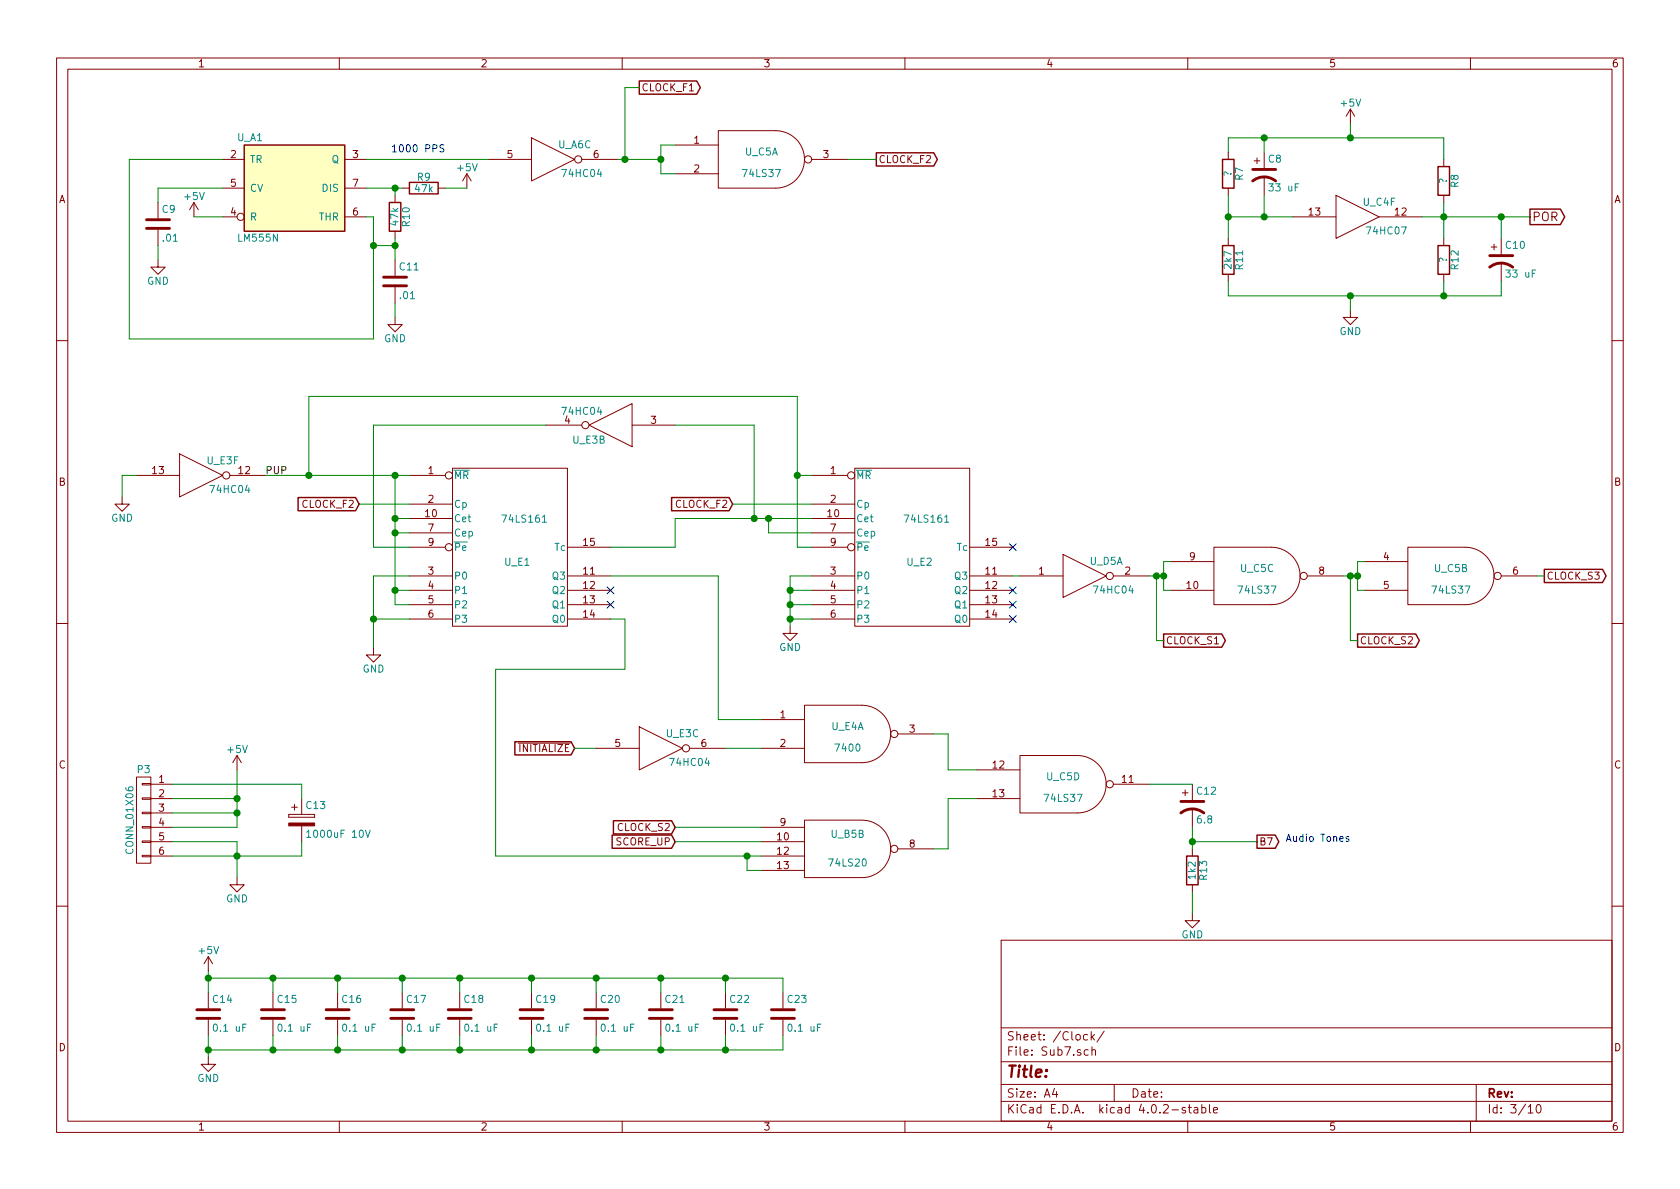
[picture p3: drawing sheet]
EESchema Schematic File Version 2
LIBS:power
LIBS:device
LIBS:transistors
LIBS:conn
LIBS:linear
LIBS:regul
LIBS:74xx
LIBS:cmos4000
LIBS:adc-dac
LIBS:memory
LIBS:xilinx
LIBS:microcontrollers
LIBS:dsp
LIBS:microchip
LIBS:analog_switches
LIBS:motorola
LIBS:texas
LIBS:intel
LIBS:audio
LIBS:interface
LIBS:digital-audio
LIBS:philips
LIBS:display
LIBS:cypress
LIBS:siliconi
LIBS:opto
LIBS:atmel
LIBS:contrib
LIBS:valves
LIBS:BigLogic
LIBS:Logic-cache
EELAYER 25 0
EELAYER END
$Descr A4 11693 8268
encoding utf-8
Sheet 3 10
Title ""
Date ""
Rev ""
Comp ""
Comment1 ""
Comment2 ""
Comment3 ""
Comment4 ""
$EndDescr
$Comp
L CONN_01X06 P3
U 1 1
P 1000 5700
F 0 "P3" H 1000 6050 50  0000 C CNN
F 1 "CONN_01X06" V 1100 5700 50  0000 C CNN
F 2 "" H 1000 5700 50  0001 C CNN
F 3 "" H 1000 5700 50  0000 C CNN
	1    1000 5700
	-1   0    0    -1  
$EndComp
$Comp
L +5V #PWR010
U 1 1
P 1650 5350
F 0 "#PWR010" H 1650 5200 50  0001 C CNN
F 1 "+5V" H 1650 5490 50  0000 C CNN
F 2 "" H 1650 5350 50  0000 C CNN
F 3 "" H 1650 5350 50  0000 C CNN
	1    1650 5350
	1    0    0    -1  
$EndComp
$Comp
L GND #PWR011
U 1 1
P 1650 6100
F 0 "#PWR011" H 1650 5850 50  0001 C CNN
F 1 "GND" H 1650 5950 50  0000 C CNN
F 2 "" H 1650 6100 50  0000 C CNN
F 3 "" H 1650 6100 50  0000 C CNN
	1    1650 6100
	1    0    0    -1  
$EndComp
$Comp
L CP C13
U 1 1
P 2100 5700
F 0 "C13" H 2125 5800 50  0000 L CNN
F 1 "1000uF 10V" H 2125 5600 50  0000 L CNN
F 2 "" H 2138 5550 50  0001 C CNN
F 3 "" H 2100 5700 50  0000 C CNN
	1    2100 5700
	1    0    0    -1  
$EndComp
$Comp
L C C14
U 1 1
P 1450 7050
F 0 "C14" H 1475 7150 50  0000 L CNN
F 1 "0.1 uF" H 1475 6950 50  0000 L CNN
F 2 "" H 1488 6900 50  0001 C CNN
F 3 "" H 1450 7050 50  0000 C CNN
	1    1450 7050
	1    0    0    -1  
$EndComp
$Comp
L +5V #PWR012
U 1 1
P 1450 6750
F 0 "#PWR012" H 1450 6600 50  0001 C CNN
F 1 "+5V" H 1450 6890 50  0000 C CNN
F 2 "" H 1450 6750 50  0000 C CNN
F 3 "" H 1450 6750 50  0000 C CNN
	1    1450 6750
	1    0    0    -1  
$EndComp
$Comp
L GND #PWR013
U 1 1
P 1450 7350
F 0 "#PWR013" H 1450 7100 50  0001 C CNN
F 1 "GND" H 1450 7200 50  0000 C CNN
F 2 "" H 1450 7350 50  0000 C CNN
F 3 "" H 1450 7350 50  0000 C CNN
	1    1450 7350
	1    0    0    -1  
$EndComp
$Comp
L C C15
U 1 1
P 1900 7050
F 0 "C15" H 1925 7150 50  0000 L CNN
F 1 "0.1 uF" H 1925 6950 50  0000 L CNN
F 2 "" H 1938 6900 50  0001 C CNN
F 3 "" H 1900 7050 50  0000 C CNN
	1    1900 7050
	1    0    0    -1  
$EndComp
$Comp
L C C16
U 1 1
P 2350 7050
F 0 "C16" H 2375 7150 50  0000 L CNN
F 1 "0.1 uF" H 2375 6950 50  0000 L CNN
F 2 "" H 2388 6900 50  0001 C CNN
F 3 "" H 2350 7050 50  0000 C CNN
	1    2350 7050
	1    0    0    -1  
$EndComp
$Comp
L C C17
U 1 1
P 2800 7050
F 0 "C17" H 2825 7150 50  0000 L CNN
F 1 "0.1 uF" H 2825 6950 50  0000 L CNN
F 2 "" H 2838 6900 50  0001 C CNN
F 3 "" H 2800 7050 50  0000 C CNN
	1    2800 7050
	1    0    0    -1  
$EndComp
$Comp
L C C18
U 1 1
P 3200 7050
F 0 "C18" H 3225 7150 50  0000 L CNN
F 1 "0.1 uF" H 3225 6950 50  0000 L CNN
F 2 "" H 3238 6900 50  0001 C CNN
F 3 "" H 3200 7050 50  0000 C CNN
	1    3200 7050
	1    0    0    -1  
$EndComp
$Comp
L C C19
U 1 1
P 3700 7050
F 0 "C19" H 3725 7150 50  0000 L CNN
F 1 "0.1 uF" H 3725 6950 50  0000 L CNN
F 2 "" H 3738 6900 50  0001 C CNN
F 3 "" H 3700 7050 50  0000 C CNN
	1    3700 7050
	1    0    0    -1  
$EndComp
$Comp
L C C20
U 1 1
P 4150 7050
F 0 "C20" H 4175 7150 50  0000 L CNN
F 1 "0.1 uF" H 4175 6950 50  0000 L CNN
F 2 "" H 4188 6900 50  0001 C CNN
F 3 "" H 4150 7050 50  0000 C CNN
	1    4150 7050
	1    0    0    -1  
$EndComp
$Comp
L C C21
U 1 1
P 4600 7050
F 0 "C21" H 4625 7150 50  0000 L CNN
F 1 "0.1 uF" H 4625 6950 50  0000 L CNN
F 2 "" H 4638 6900 50  0001 C CNN
F 3 "" H 4600 7050 50  0000 C CNN
	1    4600 7050
	1    0    0    -1  
$EndComp
$Comp
L C C22
U 1 1
P 5050 7050
F 0 "C22" H 5075 7150 50  0000 L CNN
F 1 "0.1 uF" H 5075 6950 50  0000 L CNN
F 2 "" H 5088 6900 50  0001 C CNN
F 3 "" H 5050 7050 50  0000 C CNN
	1    5050 7050
	1    0    0    -1  
$EndComp
$Comp
L C C23
U 1 1
P 5450 7050
F 0 "C23" H 5475 7150 50  0000 L CNN
F 1 "0.1 uF" H 5475 6950 50  0000 L CNN
F 2 "" H 5488 6900 50  0001 C CNN
F 3 "" H 5450 7050 50  0000 C CNN
	1    5450 7050
	1    0    0    -1  
$EndComp
$Comp
L LM555N U_A1
U 1 1
P 2050 1300
F 0 "U_A1" H 1650 1650 50  0000 L CNN
F 1 "LM555N" H 1650 950 50  0000 L CNN
F 2 "Housings_DIP:DIP-8_W7.62mm" H 2050 1300 50  0001 C CNN
F 3 "" H 2050 1300 50  0000 C CNN
	1    2050 1300
	1    0    0    -1  
$EndComp
$Comp
L 74HC04 U_A6
U 3 1
P 3850 1100
F 0 "U_A6" H 4000 1200 50  0000 C CNN
F 1 "74HC04" H 4050 1000 50  0000 C CNN
F 2 "Housings_DIP:DIP-14_W7.62mm" H 3850 1100 50  0001 C CNN
F 3 "" H 3850 1100 50  0000 C CNN
	3    3850 1100
	1    0    0    -1  
$EndComp
$Comp
L 74HC04 U_E3
U 6 1
P 1400 3300
F 0 "U_E3" H 1550 3400 50  0000 C CNN
F 1 "74HC04" H 1600 3200 50  0000 C CNN
F 2 "" H 1400 3300 50  0001 C CNN
F 3 "" H 1400 3300 50  0000 C CNN
	6    1400 3300
	1    0    0    -1  
$EndComp
$Comp
L 74HC04 U_E3
U 2 1
P 4250 2950
F 0 "U_E3" H 4400 3050 50  0000 C CNN
F 1 "74HC04" H 4450 2850 50  0000 C CNN
F 2 "" H 4250 2950 50  0001 C CNN
F 3 "" H 4250 2950 50  0000 C CNN
	2    4250 2950
	-1   0    0    1   
$EndComp
$Comp
L 74HC04 U_E3
U 3 1
P 4600 5200
F 0 "U_E3" H 4750 5300 50  0000 C CNN
F 1 "74HC04" H 4800 5100 50  0000 C CNN
F 2 "" H 4600 5200 50  0001 C CNN
F 3 "" H 4600 5200 50  0000 C CNN
	3    4600 5200
	1    0    0    -1  
$EndComp
$Comp
L 74HC04 U_D5
U 1 1
P 7550 4000
F 0 "U_D5" H 7700 4100 50  0000 C CNN
F 1 "74HC04" H 7750 3900 50  0000 C CNN
F 2 "Housings_DIP:DIP-14_W7.62mm" H 7550 4000 50  0001 C CNN
F 3 "" H 7550 4000 50  0000 C CNN
	1    7550 4000
	1    0    0    -1  
$EndComp
$Comp
L 74LS161 U_E1
U 1 1
P 3550 3800
F 0 "U_E1" H 3600 3900 50  0000 C CNN
F 1 "74LS161" H 3650 3600 50  0000 C CNN
F 2 "Housings_DIP:DIP-16_W7.62mm" H 3550 3800 50  0001 C CNN
F 3 "" H 3550 3800 50  0000 C CNN
	1    3550 3800
	1    0    0    1   
$EndComp
$Comp
L 74LS161 U_E2
U 1 1
P 6350 3800
F 0 "U_E2" H 6400 3900 50  0000 C CNN
F 1 "74LS161" H 6450 3600 50  0000 C CNN
F 2 "Housings_DIP:DIP-16_W7.62mm" H 6350 3800 50  0001 C CNN
F 3 "" H 6350 3800 50  0000 C CNN
	1    6350 3800
	1    0    0    1   
$EndComp
$Comp
L 74LS37 U_C5
U 1 1
P 5300 1100
F 0 "U_C5" H 5300 1150 50  0000 C CNN
F 1 "74LS37" H 5300 1000 50  0000 C CNN
F 2 "Housings_DIP:DIP-14_W7.62mm" H 5300 1100 50  0001 C CNN
F 3 "" H 5300 1100 50  0000 C CNN
	1    5300 1100
	1    0    0    -1  
$EndComp
$Comp
L 74LS37 U_C5
U 3 1
P 8750 4000
F 0 "U_C5" H 8750 4050 50  0000 C CNN
F 1 "74LS37" H 8750 3900 50  0000 C CNN
F 2 "Housings_DIP:DIP-14_W7.62mm" H 8750 4000 50  0001 C CNN
F 3 "" H 8750 4000 50  0000 C CNN
	3    8750 4000
	1    0    0    -1  
$EndComp
$Comp
L 74LS37 U_C5
U 4 1
P 7400 5450
F 0 "U_C5" H 7400 5500 50  0000 C CNN
F 1 "74LS37" H 7400 5350 50  0000 C CNN
F 2 "Housings_DIP:DIP-14_W7.62mm" H 7400 5450 50  0001 C CNN
F 3 "" H 7400 5450 50  0000 C CNN
	4    7400 5450
	1    0    0    -1  
$EndComp
$Comp
L 7400 U_E4
U 1 1
P 5900 5100
F 0 "U_E4" H 5900 5150 50  0000 C CNN
F 1 "7400" H 5900 5000 50  0000 C CNN
F 2 "" H 5900 5100 50  0001 C CNN
F 3 "" H 5900 5100 50  0000 C CNN
	1    5900 5100
	1    0    0    -1  
$EndComp
$Comp
L 74LS37 U_C5
U 2 1
P 10100 4000
F 0 "U_C5" H 10100 4050 50  0000 C CNN
F 1 "74LS37" H 10100 3900 50  0000 C CNN
F 2 "Housings_DIP:DIP-14_W7.62mm" H 10100 4000 50  0001 C CNN
F 3 "" H 10100 4000 50  0000 C CNN
	2    10100 4000
	1    0    0    -1  
$EndComp
$Comp
L 74LS20 U_B5
U 2 1
P 5900 5900
F 0 "U_B5" H 5900 6000 50  0000 C CNN
F 1 "74LS20" H 5900 5800 50  0000 C CNN
F 2 "Housings_DIP:DIP-14_W7.62mm" H 5900 5900 50  0001 C CNN
F 3 "" H 5900 5900 50  0000 C CNN
	2    5900 5900
	1    0    0    -1  
$EndComp
$Comp
L R R9
U 1 1
P 2950 1300
F 0 "R9" V 3030 1300 50  0000 C CNN
F 1 "47k" V 2950 1300 50  0000 C CNN
F 2 "" V 2880 1300 50  0001 C CNN
F 3 "" H 2950 1300 50  0000 C CNN
	1    2950 1300
	0    -1   -1   0   
$EndComp
$Comp
L R R10
U 1 1
P 2750 1500
F 0 "R10" V 2830 1500 50  0000 C CNN
F 1 "47k" V 2750 1500 50  0000 C CNN
F 2 "" V 2680 1500 50  0001 C CNN
F 3 "" H 2750 1500 50  0000 C CNN
	1    2750 1500
	1    0    0    -1  
$EndComp
$Comp
L C C11
U 1 1
P 2750 1950
F 0 "C11" H 2775 2050 50  0000 L CNN
F 1 ".01" H 2775 1850 50  0000 L CNN
F 2 "" H 2788 1800 50  0001 C CNN
F 3 "" H 2750 1950 50  0000 C CNN
	1    2750 1950
	1    0    0    -1  
$EndComp
$Comp
L C C9
U 1 1
P 1100 1550
F 0 "C9" H 1125 1650 50  0000 L CNN
F 1 ".01" H 1125 1450 50  0000 L CNN
F 2 "" H 1138 1400 50  0001 C CNN
F 3 "" H 1100 1550 50  0000 C CNN
	1    1100 1550
	1    0    0    -1  
$EndComp
$Comp
L +5V #PWR014
U 1 1
P 3250 1300
F 0 "#PWR014" H 3250 1150 50  0001 C CNN
F 1 "+5V" H 3250 1440 50  0000 C CNN
F 2 "" H 3250 1300 50  0000 C CNN
F 3 "" H 3250 1300 50  0000 C CNN
	1    3250 1300
	1    0    0    -1  
$EndComp
$Comp
L GND #PWR015
U 1 1
P 2750 2200
F 0 "#PWR015" H 2750 1950 50  0001 C CNN
F 1 "GND" H 2750 2050 50  0000 C CNN
F 2 "" H 2750 2200 50  0000 C CNN
F 3 "" H 2750 2200 50  0000 C CNN
	1    2750 2200
	1    0    0    -1  
$EndComp
$Comp
L GND #PWR016
U 1 1
P 1100 1800
F 0 "#PWR016" H 1100 1550 50  0001 C CNN
F 1 "GND" H 1100 1650 50  0000 C CNN
F 2 "" H 1100 1800 50  0000 C CNN
F 3 "" H 1100 1800 50  0000 C CNN
	1    1100 1800
	1    0    0    -1  
$EndComp
$Comp
L +5V #PWR017
U 1 1
P 1350 1500
F 0 "#PWR017" H 1350 1350 50  0001 C CNN
F 1 "+5V" H 1350 1640 50  0000 C CNN
F 2 "" H 1350 1500 50  0000 C CNN
F 3 "" H 1350 1500 50  0000 C CNN
	1    1350 1500
	1    0    0    -1  
$EndComp
Text GLabel 6100 1100 2    50   Output ~ 0
CLOCK_F2
Text GLabel 4450 600  2    50   Output ~ 0
CLOCK_F1
Text Notes 3100 1050 2    50   ~ 0
1000 PPS
$Comp
L GND #PWR018
U 1 1
P 850 3450
F 0 "#PWR018" H 850 3200 50  0001 C CNN
F 1 "GND" H 850 3300 50  0000 C CNN
F 2 "" H 850 3450 50  0000 C CNN
F 3 "" H 850 3450 50  0000 C CNN
	1    850  3450
	1    0    0    -1  
$EndComp
Text GLabel 2500 3500 0    50   Input ~ 0
CLOCK_F2
Text GLabel 5100 3500 0    50   Input ~ 0
CLOCK_F2
$Comp
L 74HC07 U_C4
U 6 1
P 9450 1500
F 0 "U_C4" H 9600 1600 50  0000 C CNN
F 1 "74HC07" H 9650 1400 50  0000 C CNN
F 2 "Housings_DIP:DIP-14_W7.62mm" H 9450 1500 50  0001 C CNN
F 3 "" H 9450 1500 50  0000 C CNN
	6    9450 1500
	1    0    0    -1  
$EndComp
$Comp
L R R8
U 1 1
P 10050 1250
F 0 "R8" V 10130 1250 50  0000 C CNN
F 1 "?" V 10050 1250 50  0000 C CNN
F 2 "" V 9980 1250 50  0001 C CNN
F 3 "" H 10050 1250 50  0000 C CNN
	1    10050 1250
	1    0    0    -1  
$EndComp
$Comp
L R R12
U 1 1
P 10050 1800
F 0 "R12" V 10130 1800 50  0000 C CNN
F 1 "?" V 10050 1800 50  0000 C CNN
F 2 "" V 9980 1800 50  0001 C CNN
F 3 "" H 10050 1800 50  0000 C CNN
	1    10050 1800
	1    0    0    -1  
$EndComp
$Comp
L R R7
U 1 1
P 8550 1200
F 0 "R7" V 8630 1200 50  0000 C CNN
F 1 "?" V 8550 1200 50  0000 C CNN
F 2 "" V 8480 1200 50  0001 C CNN
F 3 "" H 8550 1200 50  0000 C CNN
	1    8550 1200
	1    0    0    -1  
$EndComp
$Comp
L R R11
U 1 1
P 8550 1800
F 0 "R11" V 8630 1800 50  0000 C CNN
F 1 "2k7" V 8550 1800 50  0000 C CNN
F 2 "" V 8480 1800 50  0001 C CNN
F 3 "" H 8550 1800 50  0000 C CNN
	1    8550 1800
	1    0    0    -1  
$EndComp
$Comp
L CP1 C8
U 1 1
P 8800 1200
F 0 "C8" H 8825 1300 50  0000 L CNN
F 1 "33 uF" H 8825 1100 50  0000 L CNN
F 2 "" H 8838 1050 50  0001 C CNN
F 3 "" H 8800 1200 50  0000 C CNN
	1    8800 1200
	1    0    0    -1  
$EndComp
$Comp
L GND #PWR019
U 1 1
P 9400 2150
F 0 "#PWR019" H 9400 1900 50  0001 C CNN
F 1 "GND" H 9400 2000 50  0000 C CNN
F 2 "" H 9400 2150 50  0000 C CNN
F 3 "" H 9400 2150 50  0000 C CNN
	1    9400 2150
	1    0    0    -1  
$EndComp
$Comp
L +5V #PWR020
U 1 1
P 9400 850
F 0 "#PWR020" H 9400 700 50  0001 C CNN
F 1 "+5V" H 9400 990 50  0000 C CNN
F 2 "" H 9400 850 50  0000 C CNN
F 3 "" H 9400 850 50  0000 C CNN
	1    9400 850 
	1    0    0    -1  
$EndComp
$Comp
L CP1 C10
U 1 1
P 10450 1800
F 0 "C10" H 10475 1900 50  0000 L CNN
F 1 "33 uF" H 10475 1700 50  0000 L CNN
F 2 "" H 10488 1650 50  0001 C CNN
F 3 "" H 10450 1800 50  0000 C CNN
	1    10450 1800
	1    0    0    -1  
$EndComp
Text GLabel 10650 1500 2    60   Output ~ 0
POR
$Comp
L GND #PWR021
U 1 1
P 2600 4500
F 0 "#PWR021" H 2600 4250 50  0001 C CNN
F 1 "GND" H 2600 4350 50  0000 C CNN
F 2 "" H 2600 4500 50  0000 C CNN
F 3 "" H 2600 4500 50  0000 C CNN
	1    2600 4500
	1    0    0    -1  
$EndComp
Text GLabel 8100 4450 2    50   Output ~ 0
CLOCK_S1
Text GLabel 9450 4450 2    50   Output ~ 0
CLOCK_S2
Text GLabel 10750 4000 2    50   Output ~ 0
CLOCK_S3
NoConn ~ 7050 4100
NoConn ~ 7050 4200
NoConn ~ 7050 4300
NoConn ~ 7050 3800
$Comp
L GND #PWR022
U 1 1
P 5500 4350
F 0 "#PWR022" H 5500 4100 50  0001 C CNN
F 1 "GND" H 5500 4200 50  0000 C CNN
F 2 "" H 5500 4350 50  0000 C CNN
F 3 "" H 5500 4350 50  0000 C CNN
	1    5500 4350
	1    0    0    -1  
$EndComp
Wire Wire Line
	1200 5950 2100 5950
Wire Wire Line
	1650 5850 1650 6100
Wire Wire Line
	1200 5850 1650 5850
Connection ~ 1650 5950
Wire Wire Line
	1650 5750 1200 5750
Wire Wire Line
	1650 5350 1650 5750
Wire Wire Line
	1200 5650 1650 5650
Connection ~ 1650 5650
Wire Wire Line
	1200 5550 1650 5550
Connection ~ 1650 5550
Wire Wire Line
	1200 5450 2100 5450
Wire Wire Line
	2100 5950 2100 5850
Wire Wire Line
	2100 5450 2100 5550
Wire Wire Line
	1450 6750 1450 6900
Wire Wire Line
	1450 7200 1450 7350
Wire Wire Line
	1450 7300 5450 7300
Wire Wire Line
	1900 7300 1900 7200
Connection ~ 1450 7300
Wire Wire Line
	2350 7300 2350 7200
Connection ~ 1900 7300
Wire Wire Line
	2800 7300 2800 7200
Connection ~ 2350 7300
Wire Wire Line
	3200 7300 3200 7200
Connection ~ 2800 7300
Wire Wire Line
	1900 6900 1900 6800
Wire Wire Line
	1450 6800 5450 6800
Connection ~ 1450 6800
Wire Wire Line
	2350 6800 2350 6900
Connection ~ 1900 6800
Wire Wire Line
	2800 6800 2800 6900
Connection ~ 2350 6800
Wire Wire Line
	3200 6800 3200 6900
Connection ~ 2800 6800
Wire Wire Line
	4150 7300 4150 7200
Connection ~ 3700 7300
Wire Wire Line
	4600 7300 4600 7200
Connection ~ 4150 7300
Wire Wire Line
	5050 7300 5050 7200
Connection ~ 4600 7300
Wire Wire Line
	5450 7300 5450 7200
Connection ~ 5050 7300
Wire Wire Line
	4150 6900 4150 6800
Connection ~ 3700 6800
Wire Wire Line
	4600 6800 4600 6900
Connection ~ 4150 6800
Wire Wire Line
	5050 6800 5050 6900
Connection ~ 4600 6800
Wire Wire Line
	5450 6800 5450 6900
Connection ~ 5050 6800
Connection ~ 3200 6800
Wire Wire Line
	3700 6900 3700 6800
Wire Wire Line
	3700 7200 3700 7300
Connection ~ 3200 7300
Wire Wire Line
	2550 1100 3400 1100
Wire Wire Line
	2550 1300 2800 1300
Wire Wire Line
	3100 1300 3250 1300
Wire Wire Line
	2750 1300 2750 1350
Connection ~ 2750 1300
Wire Wire Line
	2550 1500 2600 1500
Wire Wire Line
	2600 1500 2600 2350
Wire Wire Line
	2600 1700 2750 1700
Wire Wire Line
	2750 1650 2750 1800
Connection ~ 2750 1700
Wire Wire Line
	2750 2100 2750 2200
Wire Wire Line
	1550 1300 1100 1300
Wire Wire Line
	1100 1300 1100 1400
Wire Wire Line
	2600 2350 900  2350
Wire Wire Line
	900  2350 900  1100
Wire Wire Line
	900  1100 1550 1100
Connection ~ 2600 1700
Wire Wire Line
	1100 1800 1100 1700
Wire Wire Line
	1350 1500 1550 1500
Wire Wire Line
	4700 1000 4600 1000
Wire Wire Line
	4600 1000 4600 1200
Wire Wire Line
	4600 1200 4700 1200
Wire Wire Line
	4300 1100 4600 1100
Connection ~ 4600 1100
Wire Wire Line
	6100 1100 5900 1100
Wire Wire Line
	4450 600  4350 600 
Wire Wire Line
	4350 600  4350 1100
Connection ~ 4350 1100
Wire Wire Line
	950  3300 850  3300
Wire Wire Line
	850  3300 850  3450
Wire Wire Line
	5650 3500 5100 3500
Wire Wire Line
	2500 3500 2850 3500
Wire Wire Line
	10050 1400 10050 1650
Wire Wire Line
	9900 1500 10650 1500
Connection ~ 10050 1500
Wire Wire Line
	10450 1500 10450 1650
Wire Wire Line
	10050 2050 10050 1950
Wire Wire Line
	8550 2050 10450 2050
Wire Wire Line
	9400 2050 9400 2150
Wire Wire Line
	10450 2050 10450 1950
Connection ~ 10050 2050
Wire Wire Line
	8550 2050 8550 1950
Connection ~ 9400 2050
Wire Wire Line
	8550 1500 9000 1500
Wire Wire Line
	8550 1350 8550 1650
Wire Wire Line
	8800 1500 8800 1350
Connection ~ 8800 1500
Connection ~ 8550 1500
Wire Wire Line
	8800 1050 8800 950 
Wire Wire Line
	8550 950  10050 950 
Wire Wire Line
	9400 950  9400 850 
Wire Wire Line
	8550 950  8550 1050
Connection ~ 8800 950 
Wire Wire Line
	10050 950  10050 1100
Connection ~ 9400 950 
Connection ~ 10450 1500
Wire Wire Line
	7100 4000 7050 4000
Wire Wire Line
	8150 3900 8100 3900
Wire Wire Line
	8100 3900 8100 4100
Wire Wire Line
	8100 4100 8150 4100
Wire Wire Line
	8000 4000 8100 4000
Connection ~ 8100 4000
Wire Wire Line
	9500 3900 9450 3900
Wire Wire Line
	9450 3900 9450 4100
Wire Wire Line
	9450 4100 9500 4100
Wire Wire Line
	9350 4000 9450 4000
Connection ~ 9450 4000
Wire Wire Line
	8050 4000 8050 4450
Connection ~ 8050 4000
Wire Wire Line
	8050 4450 8100 4450
Wire Wire Line
	9400 4000 9400 4450
Wire Wire Line
	9400 4450 9450 4450
Connection ~ 9400 4000
Wire Wire Line
	10750 4000 10700 4000
Wire Wire Line
	5500 4300 5650 4300
Wire Wire Line
	5500 4000 5500 4350
Wire Wire Line
	5650 4200 5500 4200
Connection ~ 5500 4300
Wire Wire Line
	5650 4100 5500 4100
Connection ~ 5500 4200
Wire Wire Line
	5650 4000 5500 4000
Connection ~ 5500 4100
Wire Wire Line
	4250 3800 4700 3800
Wire Wire Line
	4700 3800 4700 3600
Wire Wire Line
	4700 3600 5650 3600
Wire Wire Line
	5650 3700 5350 3700
Wire Wire Line
	5350 3700 5350 3600
Connection ~ 5350 3600
Wire Wire Line
	5250 3600 5250 2950
Wire Wire Line
	5250 2950 4700 2950
Connection ~ 5250 3600
Wire Wire Line
	1850 3300 2850 3300
Wire Wire Line
	3800 2950 2600 2950
Wire Wire Line
	2600 2950 2600 3800
Wire Wire Line
	2600 3800 2850 3800
Wire Wire Line
	2850 4000 2600 4000
Wire Wire Line
	2600 4000 2600 4500
Wire Wire Line
	2850 4300 2600 4300
Connection ~ 2600 4300
Wire Wire Line
	2750 4200 2850 4200
Wire Wire Line
	2750 3300 2750 4200
Wire Wire Line
	2750 4100 2850 4100
Wire Wire Line
	2750 3700 2850 3700
Connection ~ 2750 4100
Wire Wire Line
	2850 3600 2750 3600
Connection ~ 2750 3700
Connection ~ 2750 3300
Connection ~ 2750 3600
Wire Wire Line
	5550 3800 5650 3800
Wire Wire Line
	5550 2750 5550 3800
Wire Wire Line
	5550 2750 2150 2750
Wire Wire Line
	2150 2750 2150 3300
Connection ~ 2150 3300
Text Label 2000 3300 2    50   ~ 0
PUP
Wire Wire Line
	5650 3300 5550 3300
Connection ~ 5550 3300
Wire Wire Line
	5300 5200 5050 5200
Wire Wire Line
	4250 4000 5000 4000
Wire Wire Line
	5000 4000 5000 5000
Wire Wire Line
	5000 5000 5300 5000
Text GLabel 4000 5200 0    50   Input ~ 0
~INITIALIZE
Wire Wire Line
	4000 5200 4150 5200
Wire Wire Line
	6800 5350 6600 5350
Wire Wire Line
	6600 5350 6600 5100
Wire Wire Line
	6600 5100 6500 5100
Wire Wire Line
	6500 5900 6600 5900
Wire Wire Line
	6600 5900 6600 5550
Wire Wire Line
	6600 5550 6800 5550
Wire Wire Line
	5300 5950 3450 5950
Wire Wire Line
	3450 5950 3450 4650
Wire Wire Line
	3450 4650 4350 4650
Wire Wire Line
	4350 4650 4350 4300
Wire Wire Line
	4350 4300 4250 4300
NoConn ~ 4250 4100
NoConn ~ 4250 4200
Text GLabel 4700 5750 0    50   Input ~ 0
CLOCK_S2
Wire Wire Line
	4700 5750 5300 5750
Text GLabel 4700 5850 0    50   Input ~ 0
SCORE_UP
Wire Wire Line
	4700 5850 5300 5850
Wire Wire Line
	5300 6050 5200 6050
Wire Wire Line
	5200 6050 5200 5950
Connection ~ 5200 5950
$Comp
L CP1 C12
U 1 1
P 8300 5600
F 0 "C12" H 8325 5700 50  0000 L CNN
F 1 "6.8" H 8325 5500 50  0000 L CNN
F 2 "" H 8300 5600 50  0001 C CNN
F 3 "" H 8300 5600 50  0000 C CNN
	1    8300 5600
	1    0    0    -1  
$EndComp
$Comp
L R R13
U 1 1
P 8300 6050
F 0 "R13" V 8380 6050 50  0000 C CNN
F 1 "1k2" V 8300 6050 50  0000 C CNN
F 2 "" V 8230 6050 50  0001 C CNN
F 3 "" H 8300 6050 50  0000 C CNN
	1    8300 6050
	1    0    0    -1  
$EndComp
Wire Wire Line
	8300 5450 8000 5450
Wire Wire Line
	8300 5750 8300 5900
$Comp
L GND #PWR023
U 1 1
P 8300 6350
F 0 "#PWR023" H 8300 6100 50  0001 C CNN
F 1 "GND" H 8300 6200 50  0000 C CNN
F 2 "" H 8300 6350 50  0000 C CNN
F 3 "" H 8300 6350 50  0000 C CNN
	1    8300 6350
	1    0    0    -1  
$EndComp
Wire Wire Line
	8300 6350 8300 6200
Text GLabel 8750 5850 2    50   Output ~ 0
B7
Wire Wire Line
	8750 5850 8300 5850
Connection ~ 8300 5850
Text Notes 9400 5850 2    50   ~ 0
Audio Tones
$EndSCHEMATC
